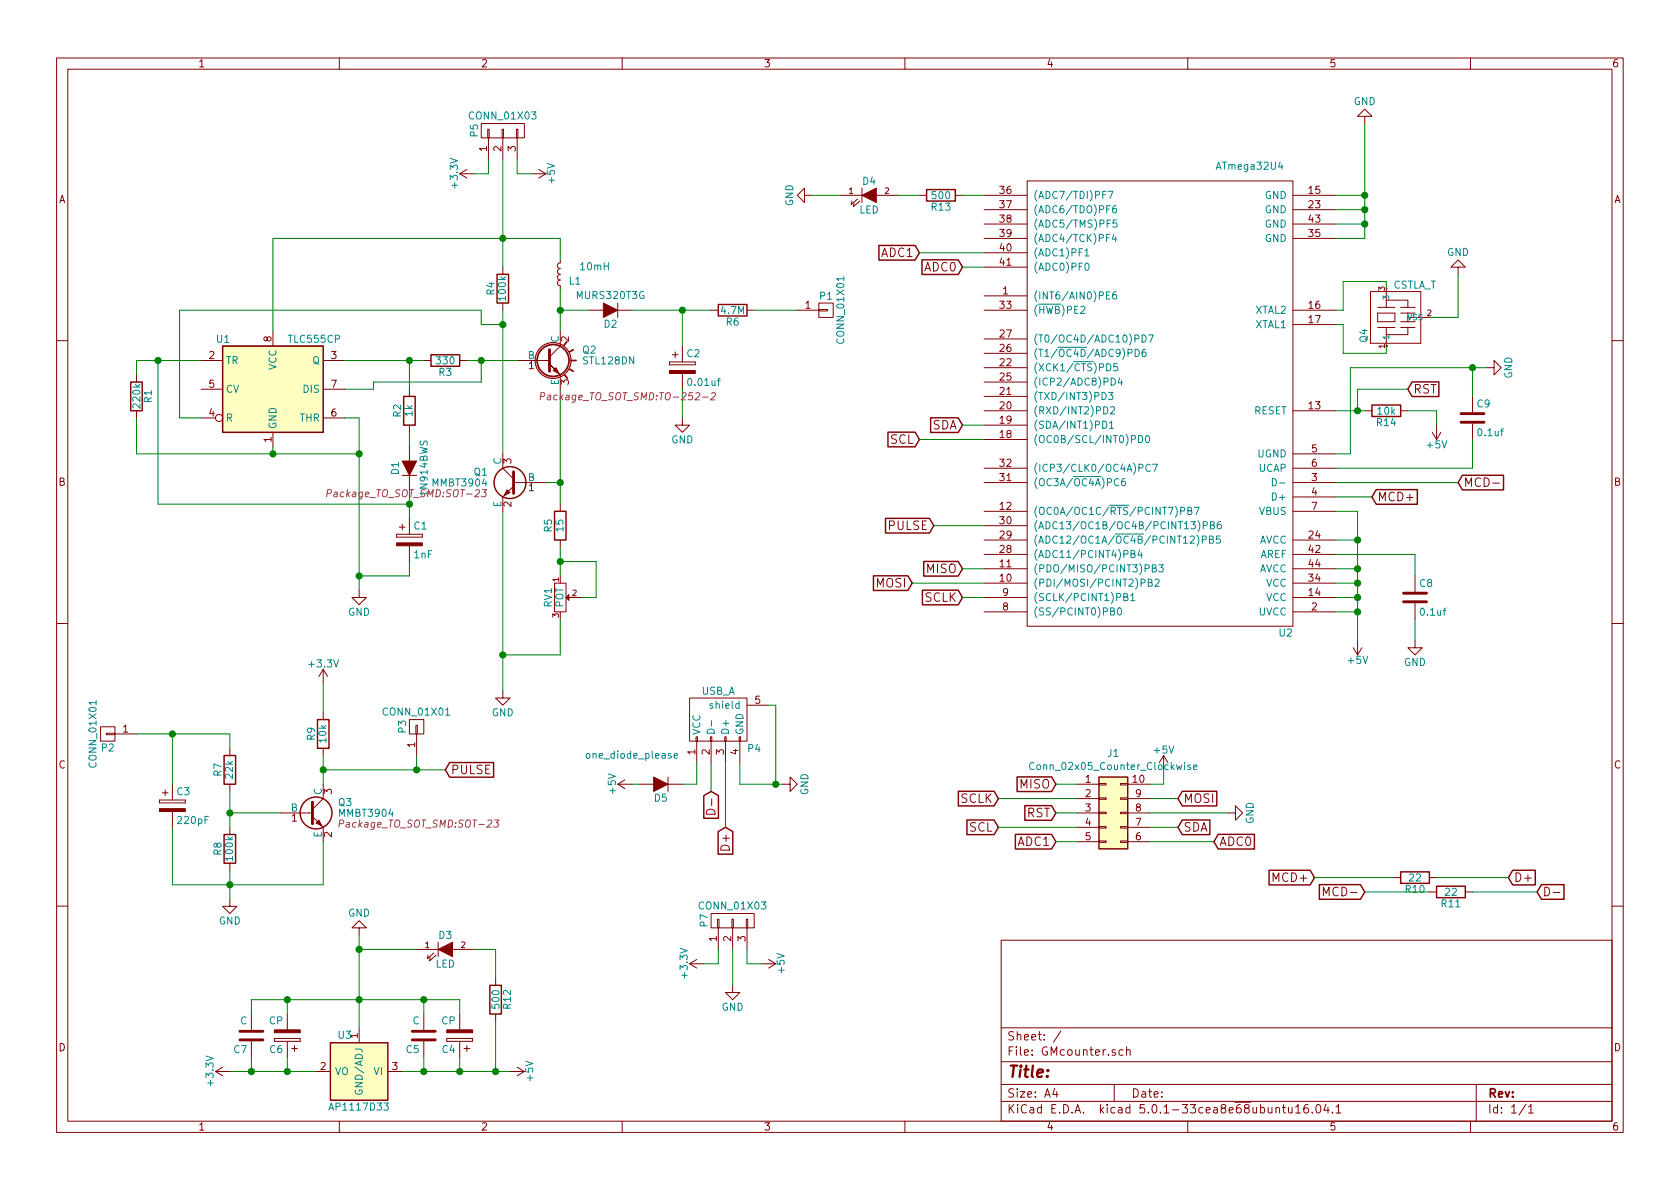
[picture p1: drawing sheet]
EESchema Schematic File Version 4
LIBS:GMcounter-cache
EELAYER 26 0
EELAYER END
$Descr A4 11693 8268
encoding utf-8
Sheet 1 1
Title ""
Date ""
Rev ""
Comp ""
Comment1 ""
Comment2 ""
Comment3 ""
Comment4 ""
$EndDescr
$Comp
L GMcounter-rescue:TLC555CP U1
U 1 1
P 1900 2700
F 0 "U1" H 1500 3050 50  0000 L CNN
F 1 "TLC555CP" H 2000 3050 50  0000 L CNN
F 2 "Package_SO:SOIC-8_3.9x4.9mm_P1.27mm" H 1900 2700 50  0001 C CNN
F 3 "" H 1900 2700 50  0001 C CNN
	1    1900 2700
	1    0    0    -1  
$EndComp
$Comp
L GMcounter-rescue:GND #PWR01
U 1 1
P 2500 4100
F 0 "#PWR01" H 2500 3850 50  0001 C CNN
F 1 "GND" H 2500 3950 50  0000 C CNN
F 2 "" H 2500 4100 50  0000 C CNN
F 3 "" H 2500 4100 50  0000 C CNN
	1    2500 4100
	1    0    0    -1  
$EndComp
Wire Wire Line
	2400 2900 2500 2900
Wire Wire Line
	2500 2900 2500 3150
Wire Wire Line
	1900 3100 1900 3150
Wire Wire Line
	950  3150 1900 3150
Connection ~ 2500 3150
$Comp
L GMcounter-rescue:R R1
U 1 1
P 950 2750
F 0 "R1" V 1030 2750 50  0000 C CNN
F 1 "220k" V 950 2750 50  0000 C CNN
F 2 "Resistor_SMD:R_1206_3216Metric" V 880 2750 50  0001 C CNN
F 3 "" H 950 2750 50  0000 C CNN
	1    950  2750
	1    0    0    -1  
$EndComp
Wire Wire Line
	950  2600 950  2500
Wire Wire Line
	950  2500 1100 2500
Wire Wire Line
	950  2900 950  3150
Connection ~ 1900 3150
$Comp
L GMcounter-rescue:R R3
U 1 1
P 3100 2500
F 0 "R3" V 3180 2500 50  0000 C CNN
F 1 "330" V 3100 2500 50  0000 C CNN
F 2 "Resistor_SMD:R_1206_3216Metric" V 3030 2500 50  0001 C CNN
F 3 "" H 3100 2500 50  0000 C CNN
	1    3100 2500
	0    1    1    0   
$EndComp
$Comp
L GMcounter-rescue:R R2
U 1 1
P 2850 2850
F 0 "R2" V 2930 2850 50  0000 C CNN
F 1 "1k" V 2850 2850 50  0000 C CNN
F 2 "Resistor_SMD:R_1206_3216Metric" V 2780 2850 50  0001 C CNN
F 3 "" H 2850 2850 50  0000 C CNN
	1    2850 2850
	-1   0    0    1   
$EndComp
$Comp
L GMcounter-rescue:D D1
U 1 1
P 2850 3250
F 0 "D1" H 2850 3350 50  0000 C CNN
F 1 "1N914BWS" H 2850 3150 50  0000 C CNN
F 2 "Diode_SMD:D_SOD-323" H 2850 3250 50  0001 C CNN
F 3 "" H 2850 3250 50  0000 C CNN
	1    2850 3250
	0    -1   -1   0   
$EndComp
Wire Wire Line
	2400 2500 2850 2500
Wire Wire Line
	2850 3100 2850 3000
$Comp
L GMcounter-rescue:CP C1
U 1 1
P 2850 3750
F 0 "C1" H 2875 3850 50  0000 L CNN
F 1 "1nF" H 2875 3650 50  0000 L CNN
F 2 "Capacitor_Tantalum_SMD:CP_EIA-3216-12_Kemet-S" H 2888 3600 50  0001 C CNN
F 3 "" H 2850 3750 50  0000 C CNN
	1    2850 3750
	1    0    0    -1  
$EndComp
Wire Wire Line
	2850 3400 2850 3500
Wire Wire Line
	2850 2700 2850 2500
Connection ~ 2850 2500
Wire Wire Line
	2850 3900 2850 4000
Wire Wire Line
	2850 4000 2500 4000
Connection ~ 2500 4000
Wire Wire Line
	2850 3500 1100 3500
Wire Wire Line
	1100 3500 1100 2500
Connection ~ 1100 2500
Connection ~ 2850 3500
Wire Wire Line
	3250 2500 3350 2500
Wire Wire Line
	2400 2700 2600 2700
Wire Wire Line
	2600 2700 2600 2650
Wire Wire Line
	2600 2650 3350 2650
Wire Wire Line
	3350 2650 3350 2500
Connection ~ 3350 2500
$Comp
L GMcounter-rescue:L_Small L1
U 1 1
P 3900 1900
F 0 "L1" H 3750 1950 50  0000 L CNN
F 1 "10mH" H 3550 1850 50  0000 L CNN
F 2 "Inductors:SELF-WE-PD-XXL" H 3900 1900 50  0001 C CNN
F 3 "" H 3900 1900 50  0000 C CNN
	1    3900 1900
	-1   0    0    1   
$EndComp
$Comp
L GMcounter-rescue:D D2
U 1 1
P 4250 2150
F 0 "D2" H 4250 2250 50  0000 C CNN
F 1 "MURS320T3G" H 4250 2050 50  0000 C CNN
F 2 "Diode_SMD:D_SMC" H 4250 2150 50  0001 C CNN
F 3 "" H 4250 2150 50  0000 C CNN
	1    4250 2150
	-1   0    0    1   
$EndComp
$Comp
L GMcounter-rescue:CP C2
U 1 1
P 4750 2550
F 0 "C2" H 4775 2650 50  0000 L CNN
F 1 "0.01uf" H 4775 2450 50  0000 L CNN
F 2 "Capacitor_Tantalum_SMD:CP_EIA-3216-12_Kemet-S" H 4788 2400 50  0001 C CNN
F 3 "" H 4750 2550 50  0000 C CNN
	1    4750 2550
	1    0    0    -1  
$EndComp
$Comp
L GMcounter-rescue:GND #PWR02
U 1 1
P 4750 2900
F 0 "#PWR02" H 4750 2650 50  0001 C CNN
F 1 "GND" H 4750 2750 50  0000 C CNN
F 2 "" H 4750 2900 50  0000 C CNN
F 3 "" H 4750 2900 50  0000 C CNN
	1    4750 2900
	1    0    0    -1  
$EndComp
Wire Wire Line
	3900 2300 3900 2150
Wire Wire Line
	4100 2150 3900 2150
Connection ~ 3900 2150
$Comp
L GMcounter-rescue:R R6
U 1 1
P 5100 2150
F 0 "R6" V 5180 2150 50  0000 C CNN
F 1 "4.7M" V 5100 2150 50  0000 C CNN
F 2 "Resistor_SMD:R_1206_3216Metric" V 5030 2150 50  0001 C CNN
F 3 "" H 5100 2150 50  0000 C CNN
	1    5100 2150
	0    1    1    0   
$EndComp
Wire Wire Line
	4400 2150 4750 2150
Wire Wire Line
	4750 2400 4750 2150
Connection ~ 4750 2150
Wire Wire Line
	4750 2900 4750 2700
Wire Wire Line
	3900 2700 3900 3350
$Comp
L GMcounter-rescue:R R4
U 1 1
P 3500 2000
F 0 "R4" V 3580 2000 50  0000 C CNN
F 1 "100k" V 3500 2000 50  0000 C CNN
F 2 "Resistor_SMD:R_1206_3216Metric" V 3430 2000 50  0001 C CNN
F 3 "" H 3500 2000 50  0000 C CNN
	1    3500 2000
	-1   0    0    1   
$EndComp
Wire Wire Line
	3500 3150 3500 2250
$Comp
L GMcounter-rescue:+3.3V #PWR03
U 1 1
P 3300 1200
F 0 "#PWR03" H 3300 1050 50  0001 C CNN
F 1 "+3.3V" H 3300 1340 50  0000 C CNN
F 2 "" H 3300 1200 50  0000 C CNN
F 3 "" H 3300 1200 50  0000 C CNN
	1    3300 1200
	0    -1   -1   0   
$EndComp
Wire Wire Line
	3900 1650 3900 1800
Wire Wire Line
	1900 1650 3500 1650
Connection ~ 3500 1650
$Comp
L GMcounter-rescue:R R5
U 1 1
P 3900 3650
F 0 "R5" V 3980 3650 50  0000 C CNN
F 1 "15" V 3900 3650 50  0000 C CNN
F 2 "Resistor_SMD:R_1206_3216Metric" V 3830 3650 50  0001 C CNN
F 3 "" H 3900 3650 50  0000 C CNN
	1    3900 3650
	-1   0    0    1   
$EndComp
Wire Wire Line
	3800 3350 3900 3350
Connection ~ 3900 3350
$Comp
L GMcounter-rescue:GND #PWR04
U 1 1
P 3500 4800
F 0 "#PWR04" H 3500 4550 50  0001 C CNN
F 1 "GND" H 3500 4650 50  0000 C CNN
F 2 "" H 3500 4800 50  0000 C CNN
F 3 "" H 3500 4800 50  0000 C CNN
	1    3500 4800
	1    0    0    -1  
$EndComp
Wire Wire Line
	3500 3550 3500 4550
Wire Wire Line
	1400 2900 1250 2900
Wire Wire Line
	1250 2900 1250 2150
Wire Wire Line
	1250 2150 3350 2150
Wire Wire Line
	3350 2150 3350 2250
Wire Wire Line
	3350 2250 3500 2250
Connection ~ 3500 2250
Wire Wire Line
	1900 2300 1900 1650
Wire Wire Line
	5250 2150 5550 2150
$Comp
L GMcounter-rescue:CONN_01X01 P1
U 1 1
P 5750 2150
F 0 "P1" H 5750 2250 50  0000 C CNN
F 1 "CONN_01X01" V 5850 2150 50  0000 C CNN
F 2 "Connector_PinHeader_2.54mm:PinHeader_1x01_P2.54mm_Vertical" H 5750 2150 50  0001 C CNN
F 3 "" H 5750 2150 50  0000 C CNN
	1    5750 2150
	1    0    0    -1  
$EndComp
$Comp
L GMcounter-rescue:CONN_01X01 P2
U 1 1
P 750 5100
F 0 "P2" H 750 5200 50  0000 C CNN
F 1 "CONN_01X01" V 850 5100 50  0000 C CNN
F 2 "Connector_PinHeader_2.54mm:PinHeader_1x01_P2.54mm_Vertical" H 750 5100 50  0001 C CNN
F 3 "" H 750 5100 50  0000 C CNN
	1    750  5100
	-1   0    0    1   
$EndComp
$Comp
L GMcounter-rescue:CP C3
U 1 1
P 1200 5600
F 0 "C3" H 1225 5700 50  0000 L CNN
F 1 "220pF" H 1225 5500 50  0000 L CNN
F 2 "Capacitor_Tantalum_SMD:CP_EIA-3216-12_Kemet-S" H 1238 5450 50  0001 C CNN
F 3 "" H 1200 5600 50  0000 C CNN
	1    1200 5600
	1    0    0    -1  
$EndComp
$Comp
L GMcounter-rescue:R R7
U 1 1
P 1600 5350
F 0 "R7" V 1680 5350 50  0000 C CNN
F 1 "22k" V 1600 5350 50  0000 C CNN
F 2 "Resistor_SMD:R_1206_3216Metric" V 1530 5350 50  0001 C CNN
F 3 "" H 1600 5350 50  0000 C CNN
	1    1600 5350
	-1   0    0    1   
$EndComp
$Comp
L GMcounter-rescue:R R8
U 1 1
P 1600 5900
F 0 "R8" V 1680 5900 50  0000 C CNN
F 1 "100k" V 1600 5900 50  0000 C CNN
F 2 "Resistor_SMD:R_1206_3216Metric" V 1530 5900 50  0001 C CNN
F 3 "" H 1600 5900 50  0000 C CNN
	1    1600 5900
	-1   0    0    1   
$EndComp
$Comp
L GMcounter-rescue:GND #PWR05
U 1 1
P 1600 6250
F 0 "#PWR05" H 1600 6000 50  0001 C CNN
F 1 "GND" H 1600 6100 50  0000 C CNN
F 2 "" H 1600 6250 50  0000 C CNN
F 3 "" H 1600 6250 50  0000 C CNN
	1    1600 6250
	1    0    0    -1  
$EndComp
Wire Wire Line
	950  5100 1200 5100
Wire Wire Line
	1600 5100 1600 5200
Wire Wire Line
	1200 5450 1200 5100
Connection ~ 1200 5100
Wire Wire Line
	1600 6050 1600 6150
Wire Wire Line
	1600 5750 1600 5650
Wire Wire Line
	1200 5750 1200 6150
Wire Wire Line
	1200 6150 1600 6150
Connection ~ 1600 6150
$Comp
L GMcounter-rescue:R R9
U 1 1
P 2250 5100
F 0 "R9" V 2330 5100 50  0000 C CNN
F 1 "10k" V 2250 5100 50  0000 C CNN
F 2 "Resistor_SMD:R_1206_3216Metric" V 2180 5100 50  0001 C CNN
F 3 "" H 2250 5100 50  0000 C CNN
	1    2250 5100
	-1   0    0    1   
$EndComp
$Comp
L GMcounter-rescue:+3.3V #PWR06
U 1 1
P 2250 4750
F 0 "#PWR06" H 2250 4600 50  0001 C CNN
F 1 "+3.3V" H 2250 4890 50  0000 C CNN
F 2 "" H 2250 4750 50  0000 C CNN
F 3 "" H 2250 4750 50  0000 C CNN
	1    2250 4750
	1    0    0    -1  
$EndComp
Wire Wire Line
	2250 4750 2250 4950
Wire Wire Line
	2250 5250 2250 5350
Wire Wire Line
	2250 6150 2250 5850
Wire Wire Line
	1950 5650 1600 5650
Connection ~ 1600 5650
$Comp
L GMcounter-rescue:CONN_01X01 P3
U 1 1
P 2900 5050
F 0 "P3" H 2900 5150 50  0000 C CNN
F 1 "CONN_01X01" V 3000 5050 50  0000 C CNN
F 2 "Connector_PinHeader_2.54mm:PinHeader_1x01_P2.54mm_Vertical" H 2900 5050 50  0001 C CNN
F 3 "" H 2900 5050 50  0000 C CNN
	1    2900 5050
	0    -1   -1   0   
$EndComp
Wire Wire Line
	2900 5250 2900 5350
Wire Wire Line
	2250 5350 2900 5350
Connection ~ 2250 5350
$Comp
L GMcounter-rescue:POT RV1
U 1 1
P 3900 4150
F 0 "RV1" H 3900 4070 50  0000 C CNN
F 1 "POT" H 3900 4150 50  0000 C CNN
F 2 "Potentiometer_THT:Potentiometer_Bourns_3296W_Vertical" H 3900 4150 50  0001 C CNN
F 3 "" H 3900 4150 50  0000 C CNN
	1    3900 4150
	0    1    1    0   
$EndComp
Wire Wire Line
	3900 3800 3900 3900
Wire Wire Line
	3900 4300 3900 4550
Wire Wire Line
	3900 4550 3500 4550
Connection ~ 3500 4550
Wire Wire Line
	4050 4150 4150 4150
Wire Wire Line
	4150 4150 4150 3900
Wire Wire Line
	4150 3900 3900 3900
Connection ~ 3900 3900
$Comp
L GMcounter-rescue:MMBT3904 Q3
U 1 1
P 2150 5650
F 0 "Q3" H 2350 5725 50  0000 L CNN
F 1 "MMBT3904" H 2350 5650 50  0000 L CNN
F 2 "Package_TO_SOT_SMD:SOT-23" H 2350 5575 50  0000 L CIN
F 3 "" H 2150 5650 50  0000 L CNN
	1    2150 5650
	1    0    0    -1  
$EndComp
$Comp
L GMcounter-rescue:MMBT3904 Q1
U 1 1
P 3600 3350
F 0 "Q1" H 3800 3425 50  0000 L CNN
F 1 "MMBT3904" H 3800 3350 50  0000 L CNN
F 2 "Package_TO_SOT_SMD:SOT-23" H 3800 3275 50  0000 L CIN
F 3 "" H 3600 3350 50  0000 L CNN
	1    3600 3350
	-1   0    0    -1  
$EndComp
$Comp
L GMcounter-rescue:BD249C Q2
U 1 1
P 3800 2500
F 0 "Q2" H 4050 2575 50  0000 L CNN
F 1 "STL128DN" H 4050 2500 50  0000 L CNN
F 2 "Package_TO_SOT_SMD:TO-252-2" H 3750 2250 50  0000 L CIN
F 3 "" H 3800 2500 50  0000 L CNN
	1    3800 2500
	1    0    0    -1  
$EndComp
$Comp
L GMcounter-rescue:ATmega32U4 U2
U 1 1
P 8050 2700
F 0 "U2" H 7150 4400 50  0000 C CNN
F 1 "ATmega32U4" H 7400 1150 50  0000 C CNN
F 2 "Package_QFP:TQFP-44_10x10mm_P0.8mm" H 9250 3800 50  0001 C CNN
F 3 "" H 9250 3800 50  0000 C CNN
	1    8050 2700
	-1   0    0    1   
$EndComp
$Comp
L GMcounter-rescue:AP1117D33 U3
U 1 1
P 2500 7450
F 0 "U3" H 2600 7200 50  0000 C CNN
F 1 "AP1117D33" H 2500 7700 50  0000 C CNN
F 2 "Package_TO_SOT_SMD:SOT-223" H 2500 7450 50  0001 C CNN
F 3 "" H 2500 7450 50  0000 C CNN
	1    2500 7450
	-1   0    0    1   
$EndComp
$Comp
L GMcounter-rescue:C C5
U 1 1
P 2950 7200
F 0 "C5" H 2975 7300 50  0000 L CNN
F 1 "C" H 2975 7100 50  0000 L CNN
F 2 "Capacitor_SMD:C_1206_3216Metric" H 2988 7050 50  0001 C CNN
F 3 "" H 2950 7200 50  0000 C CNN
	1    2950 7200
	-1   0    0    1   
$EndComp
$Comp
L GMcounter-rescue:CP C4
U 1 1
P 3200 7200
F 0 "C4" H 3225 7300 50  0000 L CNN
F 1 "CP" H 3225 7100 50  0000 L CNN
F 2 "Capacitor_Tantalum_SMD:CP_EIA-3216-12_Kemet-S" H 3238 7050 50  0001 C CNN
F 3 "" H 3200 7200 50  0000 C CNN
	1    3200 7200
	-1   0    0    1   
$EndComp
$Comp
L GMcounter-rescue:+5V #PWR07
U 1 1
P 3550 7450
F 0 "#PWR07" H 3550 7300 50  0001 C CNN
F 1 "+5V" H 3550 7590 50  0000 C CNN
F 2 "" H 3550 7450 50  0000 C CNN
F 3 "" H 3550 7450 50  0000 C CNN
	1    3550 7450
	0    1    1    0   
$EndComp
$Comp
L GMcounter-rescue:GND #PWR08
U 1 1
P 2500 6500
F 0 "#PWR08" H 2500 6250 50  0001 C CNN
F 1 "GND" H 2500 6350 50  0000 C CNN
F 2 "" H 2500 6500 50  0000 C CNN
F 3 "" H 2500 6500 50  0000 C CNN
	1    2500 6500
	-1   0    0    1   
$EndComp
$Comp
L GMcounter-rescue:C C7
U 1 1
P 1750 7200
F 0 "C7" H 1775 7300 50  0000 L CNN
F 1 "C" H 1775 7100 50  0000 L CNN
F 2 "Capacitor_SMD:C_1206_3216Metric" H 1788 7050 50  0001 C CNN
F 3 "" H 1750 7200 50  0000 C CNN
	1    1750 7200
	-1   0    0    1   
$EndComp
$Comp
L GMcounter-rescue:CP C6
U 1 1
P 2000 7200
F 0 "C6" H 2025 7300 50  0000 L CNN
F 1 "CP" H 2025 7100 50  0000 L CNN
F 2 "Capacitor_Tantalum_SMD:CP_EIA-3216-12_Kemet-S" H 2038 7050 50  0001 C CNN
F 3 "" H 2000 7200 50  0000 C CNN
	1    2000 7200
	-1   0    0    1   
$EndComp
Wire Wire Line
	3550 7450 3450 7450
$Comp
L GMcounter-rescue:+3.3V #PWR09
U 1 1
P 1600 7450
F 0 "#PWR09" H 1600 7300 50  0001 C CNN
F 1 "+3.3V" H 1600 7590 50  0000 C CNN
F 2 "" H 1600 7450 50  0000 C CNN
F 3 "" H 1600 7450 50  0000 C CNN
	1    1600 7450
	0    -1   -1   0   
$EndComp
Wire Wire Line
	2200 7450 2000 7450
Wire Wire Line
	1750 7350 1750 7450
Connection ~ 1750 7450
Wire Wire Line
	2000 7350 2000 7450
Connection ~ 2000 7450
Wire Wire Line
	1750 6950 1750 7050
Wire Wire Line
	2000 7050 2000 6950
Connection ~ 2000 6950
$Comp
L GMcounter-rescue:GND #PWR010
U 1 1
P 9500 850
F 0 "#PWR010" H 9500 600 50  0001 C CNN
F 1 "GND" H 9500 700 50  0000 C CNN
F 2 "" H 9500 850 50  0000 C CNN
F 3 "" H 9500 850 50  0000 C CNN
	1    9500 850 
	-1   0    0    1   
$EndComp
Wire Wire Line
	9300 1650 9500 1650
Wire Wire Line
	9500 1650 9500 1550
Wire Wire Line
	9300 1550 9500 1550
Connection ~ 9500 1550
Wire Wire Line
	9300 1450 9500 1450
Connection ~ 9500 1450
Wire Wire Line
	9300 1350 9500 1350
Connection ~ 9500 1350
Text GLabel 3100 5350 2    60   Input ~ 0
PULSE
Connection ~ 2900 5350
Text GLabel 6500 3650 0    60   Input ~ 0
PULSE
Wire Wire Line
	6850 3650 6500 3650
$Comp
L GMcounter-rescue:R R10
U 1 1
P 9850 6100
F 0 "R10" V 9930 6100 50  0000 C CNN
F 1 "22" V 9850 6100 50  0000 C CNN
F 2 "Resistor_SMD:R_1206_3216Metric" V 9780 6100 50  0001 C CNN
F 3 "" H 9850 6100 50  0000 C CNN
	1    9850 6100
	0    1    1    0   
$EndComp
$Comp
L GMcounter-rescue:R R11
U 1 1
P 10100 6200
F 0 "R11" V 10180 6200 50  0000 C CNN
F 1 "22" V 10100 6200 50  0000 C CNN
F 2 "Resistor_SMD:R_1206_3216Metric" V 10030 6200 50  0001 C CNN
F 3 "" H 10100 6200 50  0000 C CNN
	1    10100 6200
	0    1    1    0   
$EndComp
Wire Wire Line
	9950 6200 9500 6200
Text GLabel 10500 6100 2    60   Input ~ 0
D+
Text GLabel 10700 6200 2    60   Input ~ 0
D-
Wire Wire Line
	10700 6200 10250 6200
Wire Wire Line
	10500 6100 10000 6100
$Comp
L GMcounter-rescue:+5V #PWR011
U 1 1
P 9450 4450
F 0 "#PWR011" H 9450 4300 50  0001 C CNN
F 1 "+5V" H 9450 4590 50  0000 C CNN
F 2 "" H 9450 4450 50  0000 C CNN
F 3 "" H 9450 4450 50  0000 C CNN
	1    9450 4450
	-1   0    0    1   
$EndComp
Wire Wire Line
	9300 4150 9450 4150
Wire Wire Line
	9450 3550 9450 3750
Wire Wire Line
	9300 4050 9450 4050
Connection ~ 9450 4150
$Comp
L GMcounter-rescue:USB_A P4
U 1 1
P 5050 5000
F 0 "P4" H 5250 4800 50  0000 C CNN
F 1 "USB_A" H 5000 5200 50  0000 C CNN
F 2 "MyKiCadLibs:USB_Micro-B-OshPark" V 5000 4900 50  0001 C CNN
F 3 "" V 5000 4900 50  0000 C CNN
	1    5050 5000
	1    0    0    -1  
$EndComp
$Comp
L GMcounter-rescue:+5V #PWR012
U 1 1
P 4400 5450
F 0 "#PWR012" H 4400 5300 50  0001 C CNN
F 1 "+5V" H 4400 5590 50  0000 C CNN
F 2 "" H 4400 5450 50  0000 C CNN
F 3 "" H 4400 5450 50  0000 C CNN
	1    4400 5450
	0    -1   -1   0   
$EndComp
Text GLabel 5050 5750 3    60   Input ~ 0
D+
Text GLabel 4950 5500 3    60   Input ~ 0
D-
$Comp
L GMcounter-rescue:GND #PWR013
U 1 1
P 5450 5450
F 0 "#PWR013" H 5450 5200 50  0001 C CNN
F 1 "GND" H 5450 5300 50  0000 C CNN
F 2 "" H 5450 5450 50  0000 C CNN
F 3 "" H 5450 5450 50  0000 C CNN
	1    5450 5450
	0    -1   -1   0   
$EndComp
Wire Wire Line
	5350 4900 5400 4900
Wire Wire Line
	5400 4900 5400 5450
Wire Wire Line
	5150 5450 5400 5450
Wire Wire Line
	5150 5300 5150 5450
Connection ~ 5400 5450
Wire Wire Line
	5050 5300 5050 5750
Wire Wire Line
	4950 5300 4950 5500
Wire Wire Line
	4750 5450 4850 5450
Wire Wire Line
	4850 5450 4850 5300
Wire Wire Line
	9300 4250 9450 4250
Connection ~ 9450 4250
Wire Wire Line
	9300 3750 9450 3750
Connection ~ 9450 4050
Wire Wire Line
	9300 3950 9450 3950
Connection ~ 9450 3950
$Comp
L GMcounter-rescue:C C8
U 1 1
P 9850 4150
F 0 "C8" H 9875 4250 50  0000 L CNN
F 1 "0.1uf" H 9875 4050 50  0000 L CNN
F 2 "Capacitor_SMD:C_1206_3216Metric" H 9888 4000 50  0001 C CNN
F 3 "" H 9850 4150 50  0000 C CNN
	1    9850 4150
	1    0    0    -1  
$EndComp
$Comp
L GMcounter-rescue:GND #PWR014
U 1 1
P 9850 4450
F 0 "#PWR014" H 9850 4200 50  0001 C CNN
F 1 "GND" H 9850 4300 50  0000 C CNN
F 2 "" H 9850 4450 50  0000 C CNN
F 3 "" H 9850 4450 50  0000 C CNN
	1    9850 4450
	1    0    0    -1  
$EndComp
Wire Wire Line
	9300 3850 9850 3850
Wire Wire Line
	9850 3850 9850 4000
Wire Wire Line
	9850 4300 9850 4450
Wire Wire Line
	9300 3550 9450 3550
Connection ~ 9450 3750
$Comp
L GMcounter-rescue:R R12
U 1 1
P 3450 6950
F 0 "R12" V 3530 6950 50  0000 C CNN
F 1 "500" V 3450 6950 50  0000 C CNN
F 2 "Resistor_SMD:R_1206_3216Metric" V 3380 6950 50  0001 C CNN
F 3 "" H 3450 6950 50  0000 C CNN
	1    3450 6950
	1    0    0    -1  
$EndComp
$Comp
L GMcounter-rescue:LED D3
U 1 1
P 3100 6600
F 0 "D3" H 3100 6700 50  0000 C CNN
F 1 "LED" H 3100 6500 50  0000 C CNN
F 2 "Diode_SMD:D_0805_2012Metric" H 3100 6600 50  0001 C CNN
F 3 "" H 3100 6600 50  0000 C CNN
	1    3100 6600
	1    0    0    -1  
$EndComp
Wire Wire Line
	2500 6500 2500 6600
Connection ~ 2500 6950
Wire Wire Line
	2900 6600 2500 6600
Connection ~ 2500 6600
Wire Wire Line
	3200 6950 3200 7050
Wire Wire Line
	1750 6950 2000 6950
Wire Wire Line
	3450 7100 3450 7450
Connection ~ 3450 7450
Wire Wire Line
	3200 7350 3200 7450
Connection ~ 3200 7450
Wire Wire Line
	2950 7350 2950 7450
Connection ~ 2950 7450
Wire Wire Line
	2950 7050 2950 6950
Connection ~ 2950 6950
Wire Wire Line
	3450 6800 3450 6600
Wire Wire Line
	3450 6600 3300 6600
$Comp
L GMcounter-rescue:R R14
U 1 1
P 9650 2850
F 0 "R14" V 9730 2850 50  0000 C CNN
F 1 "10k" V 9650 2850 50  0000 C CNN
F 2 "Resistor_SMD:R_1206_3216Metric" V 9580 2850 50  0001 C CNN
F 3 "" H 9650 2850 50  0000 C CNN
	1    9650 2850
	0    1    1    0   
$EndComp
$Comp
L GMcounter-rescue:+5V #PWR015
U 1 1
P 10000 2950
F 0 "#PWR015" H 10000 2800 50  0001 C CNN
F 1 "+5V" H 10000 3090 50  0000 C CNN
F 2 "" H 10000 2950 50  0000 C CNN
F 3 "" H 10000 2950 50  0000 C CNN
	1    10000 2950
	-1   0    0    1   
$EndComp
Wire Wire Line
	9300 2850 9450 2850
Wire Wire Line
	9800 2850 10000 2850
Wire Wire Line
	10000 2850 10000 2950
$Comp
L GMcounter-rescue:CSTLA_T Q4
U 1 1
P 9650 2200
F 0 "Q4" H 9470 2330 50  0000 L BNN
F 1 "CSTLA_T" V 9900 1850 50  0000 L BNN
F 2 "MyKiCadLibs:Murata-16mhz-Resonator" H 9650 2350 50  0001 C CNN
F 3 "" H 9650 2200 60  0000 C CNN
	1    9650 2200
	0    -1   -1   0   
$EndComp
Wire Wire Line
	9300 2250 9350 2250
Wire Wire Line
	9350 2250 9350 2450
Wire Wire Line
	9350 2450 9650 2450
Wire Wire Line
	9650 2450 9650 2400
Wire Wire Line
	9300 2150 9350 2150
Wire Wire Line
	9350 2150 9350 1950
Wire Wire Line
	9350 1950 9650 1950
Wire Wire Line
	9650 1950 9650 2000
$Comp
L GMcounter-rescue:GND #PWR016
U 1 1
P 10150 1900
F 0 "#PWR016" H 10150 1650 50  0001 C CNN
F 1 "GND" H 10150 1750 50  0000 C CNN
F 2 "" H 10150 1900 50  0000 C CNN
F 3 "" H 10150 1900 50  0000 C CNN
	1    10150 1900
	-1   0    0    1   
$EndComp
Wire Wire Line
	9950 2200 10150 2200
Wire Wire Line
	10150 2200 10150 1900
$Comp
L GMcounter-rescue:R R13
U 1 1
P 6550 1350
F 0 "R13" V 6630 1350 50  0000 C CNN
F 1 "500" V 6550 1350 50  0000 C CNN
F 2 "Resistor_SMD:R_1206_3216Metric" V 6480 1350 50  0001 C CNN
F 3 "" H 6550 1350 50  0000 C CNN
	1    6550 1350
	0    1    1    0   
$EndComp
$Comp
L GMcounter-rescue:GND #PWR017
U 1 1
P 5650 1350
F 0 "#PWR017" H 5650 1100 50  0001 C CNN
F 1 "GND" H 5650 1200 50  0000 C CNN
F 2 "" H 5650 1350 50  0000 C CNN
F 3 "" H 5650 1350 50  0000 C CNN
	1    5650 1350
	0    1    1    0   
$EndComp
$Comp
L GMcounter-rescue:LED D4
U 1 1
P 6050 1350
F 0 "D4" H 6050 1450 50  0000 C CNN
F 1 "LED" H 6050 1250 50  0000 C CNN
F 2 "Diode_SMD:D_0805_2012Metric" H 6050 1350 50  0001 C CNN
F 3 "" H 6050 1350 50  0000 C CNN
	1    6050 1350
	1    0    0    -1  
$EndComp
Wire Wire Line
	5650 1350 5850 1350
Wire Wire Line
	6250 1350 6400 1350
Wire Wire Line
	6700 1350 6850 1350
$Comp
L GMcounter-rescue:C C9
U 1 1
P 10250 2900
F 0 "C9" H 10275 3000 50  0000 L CNN
F 1 "0.1uf" H 10275 2800 50  0000 L CNN
F 2 "Capacitor_SMD:C_1206_3216Metric" H 10288 2750 50  0001 C CNN
F 3 "" H 10250 2900 50  0000 C CNN
	1    10250 2900
	1    0    0    -1  
$EndComp
Wire Wire Line
	9300 3250 10250 3250
Wire Wire Line
	10250 3250 10250 3050
$Comp
L GMcounter-rescue:GND #PWR018
U 1 1
P 10350 2550
F 0 "#PWR018" H 10350 2300 50  0001 C CNN
F 1 "GND" H 10350 2400 50  0000 C CNN
F 2 "" H 10350 2550 50  0000 C CNN
F 3 "" H 10350 2550 50  0000 C CNN
	1    10350 2550
	0    -1   -1   0   
$EndComp
Wire Wire Line
	9300 3150 9400 3150
Wire Wire Line
	9400 3150 9400 2550
Wire Wire Line
	9400 2550 10250 2550
Wire Wire Line
	10250 2750 10250 2550
Connection ~ 10250 2550
$Comp
L GMcounter-rescue:D D5
U 1 1
P 4600 5450
F 0 "D5" H 4600 5550 50  0000 C CNN
F 1 "one_diode_please" H 4800 5250 50  0000 C CNN
F 2 "Diode_SMD:D_SMA" H 4600 5450 50  0001 C CNN
F 3 "" H 4600 5450 50  0000 C CNN
	1    4600 5450
	-1   0    0    1   
$EndComp
Wire Wire Line
	4400 5450 4450 5450
$Comp
L GMcounter-rescue:CONN_01X03 P5
U 1 1
P 3500 900
F 0 "P5" H 3500 1100 50  0000 C CNN
F 1 "CONN_01X03" V 3600 900 50  0000 C CNN
F 2 "Connector_PinHeader_2.54mm:PinHeader_1x03_P2.54mm_Vertical" H 3500 900 50  0001 C CNN
F 3 "" H 3500 900 50  0000 C CNN
	1    3500 900 
	0    -1   -1   0   
$EndComp
$Comp
L GMcounter-rescue:+5V #PWR019
U 1 1
P 3700 1200
F 0 "#PWR019" H 3700 1050 50  0001 C CNN
F 1 "+5V" H 3700 1340 50  0000 C CNN
F 2 "" H 3700 1200 50  0000 C CNN
F 3 "" H 3700 1200 50  0000 C CNN
	1    3700 1200
	0    1    1    0   
$EndComp
Wire Wire Line
	3500 1100 3500 1650
Wire Wire Line
	3300 1200 3400 1200
Wire Wire Line
	3400 1200 3400 1100
Wire Wire Line
	3700 1200 3600 1200
Wire Wire Line
	3600 1200 3600 1100
Text GLabel 7350 5450 0    60   Input ~ 0
MISO
Text GLabel 6950 5550 0    60   Input ~ 0
SCLK
Text GLabel 7350 5650 0    60   Input ~ 0
RST
Text GLabel 8200 5550 2    60   Input ~ 0
MOSI
Wire Wire Line
	7350 5650 7500 5650
Wire Wire Line
	7500 5550 6950 5550
Wire Wire Line
	7350 5450 7500 5450
Wire Wire Line
	8200 5550 8000 5550
$Comp
L GMcounter-rescue:+5V #PWR020
U 1 1
P 8100 5350
F 0 "#PWR020" H 8100 5200 50  0001 C CNN
F 1 "+5V" H 8100 5490 50  0000 C CNN
F 2 "" H 8100 5350 50  0000 C CNN
F 3 "" H 8100 5350 50  0000 C CNN
	1    8100 5350
	1    0    0    -1  
$EndComp
$Comp
L GMcounter-rescue:GND #PWR021
U 1 1
P 8550 5650
F 0 "#PWR021" H 8550 5400 50  0001 C CNN
F 1 "GND" H 8550 5500 50  0000 C CNN
F 2 "" H 8550 5650 50  0000 C CNN
F 3 "" H 8550 5650 50  0000 C CNN
	1    8550 5650
	0    -1   -1   0   
$EndComp
Wire Wire Line
	8000 5450 8100 5450
Wire Wire Line
	8100 5450 8100 5350
Text GLabel 9800 2700 2    60   Input ~ 0
RST
Wire Wire Line
	9800 2700 9450 2700
Wire Wire Line
	9450 2700 9450 2850
Connection ~ 9450 2850
Text GLabel 6700 3950 0    60   Input ~ 0
MISO
Text GLabel 6350 4050 0    60   Input ~ 0
MOSI
Text GLabel 6700 4150 0    60   Input ~ 0
SCLK
Wire Wire Line
	6350 4050 6850 4050
Wire Wire Line
	6700 3950 6850 3950
Wire Wire Line
	6850 4150 6700 4150
Wire Wire Line
	8000 5650 8550 5650
Text GLabel 8200 5750 2    60   Input ~ 0
SDA
Text GLabel 6950 5750 0    60   Input ~ 0
SCL
Wire Wire Line
	6950 5750 7500 5750
Wire Wire Line
	8000 5750 8200 5750
Text GLabel 6700 2950 0    60   Input ~ 0
SDA
Text GLabel 6400 3050 0    60   Input ~ 0
SCL
Wire Wire Line
	6400 3050 6850 3050
Wire Wire Line
	6850 2950 6700 2950
$Comp
L GMcounter-rescue:+3.3V #PWR022
U 1 1
P 4900 6700
F 0 "#PWR022" H 4900 6550 50  0001 C CNN
F 1 "+3.3V" H 4900 6840 50  0000 C CNN
F 2 "" H 4900 6700 50  0000 C CNN
F 3 "" H 4900 6700 50  0000 C CNN
	1    4900 6700
	0    -1   -1   0   
$EndComp
$Comp
L GMcounter-rescue:CONN_01X03 P7
U 1 1
P 5100 6400
F 0 "P7" H 5100 6600 50  0000 C CNN
F 1 "CONN_01X03" V 5200 6400 50  0000 C CNN
F 2 "Connector_PinHeader_2.54mm:PinHeader_1x03_P2.54mm_Vertical" H 5100 6400 50  0001 C CNN
F 3 "" H 5100 6400 50  0000 C CNN
	1    5100 6400
	0    -1   -1   0   
$EndComp
$Comp
L GMcounter-rescue:+5V #PWR023
U 1 1
P 5300 6700
F 0 "#PWR023" H 5300 6550 50  0001 C CNN
F 1 "+5V" H 5300 6840 50  0000 C CNN
F 2 "" H 5300 6700 50  0000 C CNN
F 3 "" H 5300 6700 50  0000 C CNN
	1    5300 6700
	0    1    1    0   
$EndComp
Wire Wire Line
	4900 6700 5000 6700
Wire Wire Line
	5000 6700 5000 6600
Wire Wire Line
	5300 6700 5200 6700
Wire Wire Line
	5200 6700 5200 6600
$Comp
L GMcounter-rescue:GND #PWR024
U 1 1
P 5100 6850
F 0 "#PWR024" H 5100 6600 50  0001 C CNN
F 1 "GND" H 5100 6700 50  0000 C CNN
F 2 "" H 5100 6850 50  0000 C CNN
F 3 "" H 5100 6850 50  0000 C CNN
	1    5100 6850
	1    0    0    -1  
$EndComp
Wire Wire Line
	5100 6600 5100 6850
Text GLabel 9150 6100 0    60   Input ~ 0
MCD+
Text GLabel 9500 6200 0    60   Input ~ 0
MCD-
Wire Wire Line
	9150 6100 9700 6100
Text GLabel 9550 3450 2    60   Input ~ 0
MCD+
Text GLabel 10150 3350 2    60   Input ~ 0
MCD-
Wire Wire Line
	10150 3350 9300 3350
Wire Wire Line
	9550 3450 9300 3450
Wire Wire Line
	2500 3150 2500 4000
Wire Wire Line
	1900 3150 2500 3150
Wire Wire Line
	2850 2500 2950 2500
Wire Wire Line
	2500 4000 2500 4100
Wire Wire Line
	1100 2500 1400 2500
Wire Wire Line
	2850 3500 2850 3600
Wire Wire Line
	3350 2500 3600 2500
Wire Wire Line
	3900 2150 3900 2000
Wire Wire Line
	4750 2150 4950 2150
Wire Wire Line
	3500 1650 3900 1650
Wire Wire Line
	3500 1650 3500 1850
Wire Wire Line
	3900 3350 3900 3500
Wire Wire Line
	3500 2250 3500 2150
Wire Wire Line
	1200 5100 1600 5100
Wire Wire Line
	1600 6150 1600 6250
Wire Wire Line
	1600 6150 2250 6150
Wire Wire Line
	1600 5650 1600 5500
Wire Wire Line
	2250 5350 2250 5450
Wire Wire Line
	3500 4550 3500 4800
Wire Wire Line
	3900 3900 3900 4000
Wire Wire Line
	1750 7450 1600 7450
Wire Wire Line
	2000 7450 1750 7450
Wire Wire Line
	2000 6950 2500 6950
Wire Wire Line
	9500 1550 9500 1450
Wire Wire Line
	9500 1450 9500 1350
Wire Wire Line
	9500 1350 9500 850 
Wire Wire Line
	2900 5350 3100 5350
Wire Wire Line
	9450 4150 9450 4250
Wire Wire Line
	5400 5450 5450 5450
Wire Wire Line
	9450 4250 9450 4450
Wire Wire Line
	9450 4050 9450 4150
Wire Wire Line
	9450 3950 9450 4050
Wire Wire Line
	9450 3750 9450 3950
Wire Wire Line
	2500 6950 2500 7150
Wire Wire Line
	2500 6950 2950 6950
Wire Wire Line
	2500 6600 2500 6950
Wire Wire Line
	3450 7450 3200 7450
Wire Wire Line
	3200 7450 2950 7450
Wire Wire Line
	2950 7450 2800 7450
Wire Wire Line
	2950 6950 3200 6950
Wire Wire Line
	10250 2550 10350 2550
Wire Wire Line
	9450 2850 9500 2850
$Comp
L Connector_Generic:Conn_02x05_Counter_Clockwise J1
U 1 1
P 7700 5650
F 0 "J1" H 7750 6067 50  0000 C CNN
F 1 "Conn_02x05_Counter_Clockwise" H 7750 5976 50  0000 C CNN
F 2 "Connector_PinHeader_2.54mm:PinHeader_2x05_P2.54mm_Vertical" H 7700 5650 50  0001 C CNN
F 3 "~" H 7700 5650 50  0001 C CNN
	1    7700 5650
	1    0    0    -1  
$EndComp
Text GLabel 7350 5850 0    60   Input ~ 0
ADC1
Text GLabel 8450 5850 2    60   Input ~ 0
ADC0
Wire Wire Line
	8450 5850 8000 5850
Wire Wire Line
	7500 5850 7350 5850
Text GLabel 6700 1850 0    60   Input ~ 0
ADC0
Text GLabel 6400 1750 0    60   Input ~ 0
ADC1
Wire Wire Line
	6400 1750 6850 1750
Wire Wire Line
	6850 1850 6700 1850
$EndSCHEMATC
